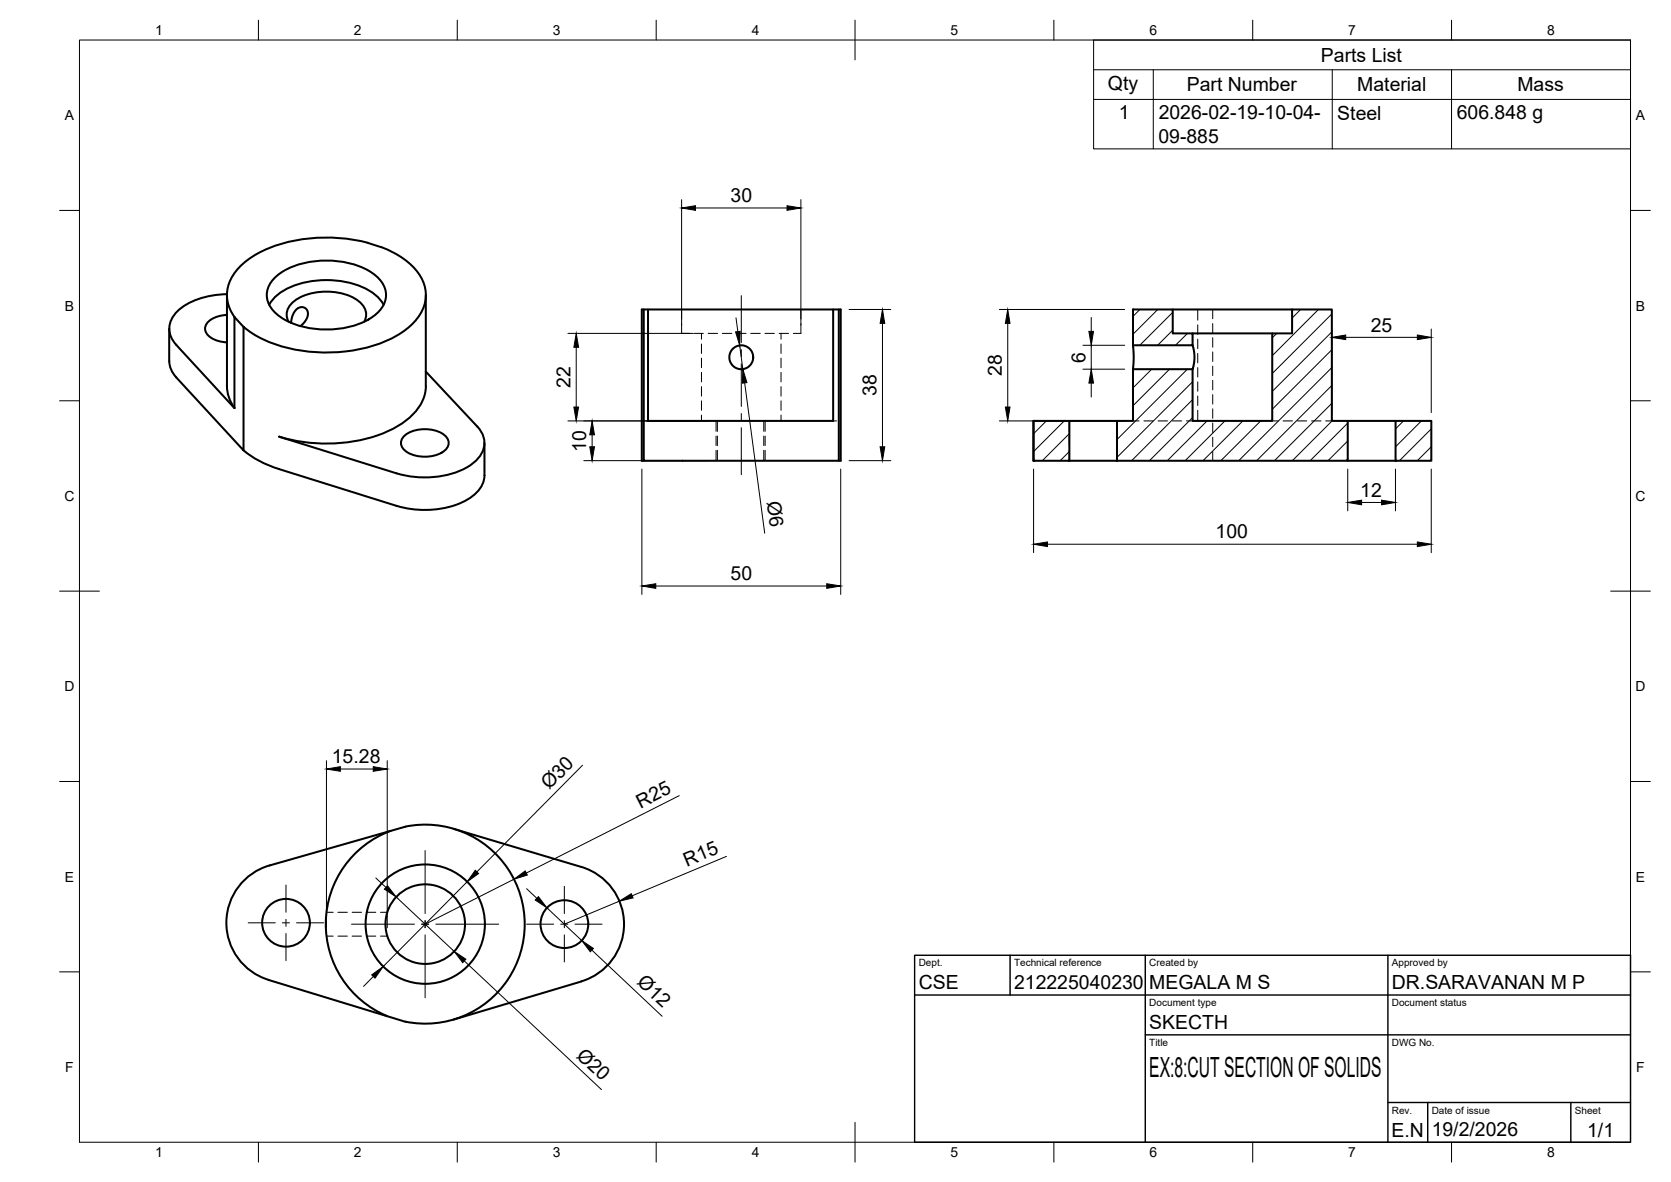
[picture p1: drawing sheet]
<svg xmlns="http://www.w3.org/2000/svg" width="420mm" height="297mm" viewBox="0 0 420 297" stroke-linecap="round" stroke-linejoin="round" font-family="sans-serif">
<!-- layer: Visible -->
<g fill="none" stroke="#000" stroke-width=".51">
<path d="M57.1 74.2v22.8M57.1 79.1a5.7 5.7 0 0 0-5.5 2.9 2.8 2.8 0 0 0 1.9 3.1 8.6 8.6 0 0 0 3.6 .9M57.1 73.9a18.6 18.6 0 0 0-12.5 4.3 5.6 5.6 0 0 0-.3 8.5l14.6 15.9v-22.9l2.3 2.5M67.7 76.6a13.6 13.6 0 0 1 9.9-5.8 22.4 22.4 0 0 1 16.1 2.8 8.6 8.6 0 0 1 2.8 3M69.3 69.6a20.2 20.2 0 0 1 15.1-4 17.1 17.1 0 0 1 11.2 4.8 5.6 5.6 0 0 1-.8 8.3 20.2 20.2 0 0 1-15 4 17.1 17.1 0 0 1-11.3-4.9 5.6 5.6 0 0 1 .8-8.2zM95.9 62.1a39.5 39.5 0 0 0-31.2 1.6 13.8 13.8 0 0 0-7.5 9.2 9.1 9.1 0 0 0 1.8 6.8M95.9 62.1a18.6 18.6 0 0 1 10.2 8.1 9.2 9.2 0 0 1-2 10.8 28.1 28.1 0 0 1-17.2 7.3 37.4 37.4 0 0 1-23.4-4.5l-2.3-1.7M107.1 74.2v22.8M161.9 77.8v38h49v-38M162.9 77.8h46.6v28h-46.6zM162.9 77.8h-1.5v38h.5M209.5 77.8h1.9v38h-.5"/>
<path d="M284.9 77.8h10v6h5v3h-15zM294.9 77.8h30M57.1 97a9.4 9.4 0 0 0 1.9 5.6M61.2 82.2v31l-16.9-18.4-.8-1.1-.6-1.1-.3-1.2-.1-8.8M72.6 80.9a4 4 0 0 1 1.7-5.5 15.2 15.2 0 0 1 15.5 0 4 4 0 0 1 1.8 5.5M73.2 81.1l.3-1.6 .9-1.6 1.1-.7 1 .1 .8 .7 .1 1.2-.5 1.3-1.4 1.5M107.1 93.4l12.9 13.8a5.7 5.7 0 0 1-.5 8.8 21.2 21.2 0 0 1-17 3.6l-2.8-.7-29.5-9.2a40 40 0 0 0 29.1-2.2 13.5 13.5 0 0 0 7.7-9.4l.1-1.1M284.9 92.8h15v13h20v-22h5v-6h10v28h4v10h-58v-10h4zM284.9 86.8l.2 2.3-.2 3.7M299.9 86.8l.4 2.5v1.7l-.4 1.8M299.9 83.8h20M101.9 109.3a8.9 8.9 0 0 1 9.9 0 2.49 2.49 0 0 1 1 2.5 2.49 2.49 0 0 1-1.7 2 9.1 9.1 0 0 1-9.2-.5 2.36 2.36 0 0 1 0-4z"/>
<path d="M121.8 111.3v8.2a7.3 7.3 0 0 1-4 5.9 23.4 23.4 0 0 1-18.1 1.7l-29.5-9.2a25.1 25.1 0 0 1-9-4.7M259.9 105.8h9v10h-9zM259.9 105.8v10M268.9 115.8h12M268.9 105.8h12M338.9 115.8h12M338.9 105.8h12M350.9 105.8h9v10h-9zM98.2 208.8a25 25 0 0 0-16.3 23 25 25 0 0 0 15.5 23.5M114 208.3l32.2 9.6a15 15 0 0 1 10.7 14.3 15 15 0 0 1-10.7 14.4M67.5 246.3l34.5 10.5M67.5 246.2a15 15 0 0 1-10.6-14.4 15 15 0 0 1 10.9-14.3l34.2-9.8a25 25 0 0 1 29.9 24.5 25 25 0 0 1-29.9 24.6"/>
<path d="M146.2 246.6l-32.2 9.6"/>
<circle cx="186.4" cy="89.8" r="3"/>
<circle cx="71.9" cy="231.9" r="6"/>
<circle cx="106.9" cy="232.2" r="15"/>
<circle cx="106.9" cy="232.2" r="10"/>
<circle cx="141.9" cy="232.2" r="6"/>
</g>
<g fill="#000">
<circle cx="259.9" cy="105.8" r=".25"/>
<circle cx="259.9" cy="115.8" r=".25"/>
</g>
<!-- layer: Hidden -->
<g fill="none" stroke="#000" stroke-width=".25">
<path d="M171.4 77.8v2.4M201.4 77.8v2.4M301.2 77.8v2.7M304.9 77.8v2.3M171.4 81.4v2.4h1.9M174.5 83.8h2.3M176.4 83.8v1.4M176.4 86.5v2.3M176.4 90v2.4M176.4 93.6v2.4M176.4 97.2v2.4M178.1 83.8h2.3"/>
<path d="M181.6 83.8h2.4M185.2 83.8h2.4M188.8 83.8h2.4M192.3 83.8h2.4M195.9 83.8h2.4M196.4 83.8v1.4M196.4 86.5v2.3M196.4 90v2.4M196.4 93.6v2.4M196.4 97.2v2.4M201.4 81.4v2.4h-1.9M301.2 81.6v2.4"/>
<path d="M301.2 85.2v2.4M301.2 88.8v2.4M301.2 92.4v2.3M301.2 96v2.3M301.2 99.5v2.4M304.9 81.3v2.4M304.9 84.9v2.4M304.9 88.4v2.4M304.9 92v2.4M304.9 95.6v2.4M304.9 99.2v2.3M162.4 105.8h.5"/>
<path d="M176.4 100.7v2.4M176.4 104.3v1.5M180 105.8v2.6M180 109.6v2.4M180 113.2v2.6M180.4 105.8v2.6M180.4 109.6v2.4M180.4 113.2v2.6M192 105.8v2.6M192 109.6v2.4M192 113.2v2.6M192.4 105.8v2.6"/>
<path d="M192.4 109.6v2.4M192.4 113.2v2.6M196.4 100.7v2.4M196.4 104.3v1.5M209.5 105.8h.9M268.9 105.8v2.6M268.9 109.6v2.4M268.9 113.2v2.6M280.9 105.8v2.6M280.9 109.6v2.4M280.9 113.2v2.6M284.9 105.8h1.5"/>
<path d="M287.6 105.8h2.4M291.2 105.8h2.4M294.8 105.8h2.3M298.3 105.8h1.6M301.2 103.1v2.7M304.9 102.7v2.4M304.9 106.3v2.4M304.9 109.9v2.4M304.9 113.5v2.3M319.9 105.8h1.5M322.6 105.8h2.4M326.2 105.8h2.4"/>
<path d="M329.8 105.8h2.3M333.3 105.8h1.6M82.1 235.3h1.7M82.1 229.3h1.7M85 235.3h2.3M85 229.3h2.3M88.5 235.3h2.4M88.5 229.3h2.4M92.1 235.3h2.4M92.1 229.3h2.4M95.7 235.3h1.7M95.7 229.3h1.7"/>
</g>
<!-- layer: BORDER -->
<g fill="none" stroke="#000" stroke-width=".25">
<path d="M20 10.1h390v276.9h-390zM65 5.1v5M115 5.1v5M165 5.1v5M215 5.1v10M265 5.1v5M315 5.1v5M365 5.1v5M15 52.9h5M410 52.9h5M15 100.7h5M410 100.7h5"/>
<path d="M15 148.6h10M405 148.6h10M15 196.4h5M410 196.4h5M15 244.2h5M410 244.2h5M65 287v5M115 287v5M165 287v5M215 282.1v9.9M265 287v5M315 287v5"/>
<path d="M365 287v5"/>
</g>
<!-- layer: TITLEBLOCK -->
<path d="M230 240.1h180v46.9h-180zM230 250h180M254 240.1v9.9M288 240.1v46.9M349 240.1v46.9M288 260.1h122M349 277.1h61M359 277.1v9.9M395 277.1v9.9" fill="none" stroke="#000" stroke-width=".36"/>
<!-- layer: Smart Centers -->
<g fill="none" stroke="#000" stroke-width=".25">
<path d="M186.4 74.3v11.8M186.4 87.8v1.8M186.4 91.4v10.7M186.4 103.9v1.8M186.4 107.5v11.8M106.9 213.7v15.9M62.4 231.9h6.8M71 231.9h1.8M71.9 222.4v6.8M71.9 231v1.8M71.9 234.6v6.8M74.6 231.9h6.8"/>
<path d="M88.4 232.2h15.8M106 232.2h1.8M106.9 231.4v1.7M106.9 234.9v15.8M109.6 232.2h15.8M132.4 232.2h6.8M141 232.2h1.8M141.9 222.7v6.9M141.9 231.4v1.7M141.9 234.9v6.9M144.6 232.2h6.8"/>
</g>
<!-- layer: Parts Lists -->
<path d="M275 10.1h135v27.3h-135zM275 17.5h135M290 17.5v19.9M335 17.5v19.9M365 17.5v19.9M275 25h135" fill="none" stroke="#000" stroke-width=".25"/>
<!-- layer: FD_Dimensions -->
<g fill="none" stroke="#000" stroke-width=".25">
<path d="M171.4 50.2v31.5M174.9 52.3h23M201.4 50.2v31.5M185.1 79.9l.4 3.4M213.5 77.8h10.5M251.3 77.8h31.5M274.4 79.8v3.5M142.8 83.8h31.5M144.9 87.3v15M186 86.8l.8 6M187.2 96.2l5.1 37.8M221.9 81.3v31"/>
<path d="M253.4 81.3v21M272.3 86.8h10.5M272.3 92.8h10.5M274.4 86.8v6M274.4 96.3v3.5M334.9 82.7v21M338.4 84.8h18M359.9 82.7v21M142.8 105.8h35.5M146.8 115.8h31.5M148.9 109.3v3M161.4 117.9v31.5"/>
<path d="M211.4 117.9v31.5M213.5 115.8h10.5M251.3 105.8h31.5M259.9 117.9v21M338.9 117.9v10.5M350.9 117.9v10.5M359.9 117.9v21M263.4 136.8h93M342.4 126.3h5M164.9 147.3h43M82.1 191.2v42M85.6 193.3h8.3"/>
<path d="M97.4 191.2v42M146.5 192.3l-26.6 26.8M170.8 199.9l-38.5 19.5M182.7 215.2l-23.7 9.9M94.5 220.6l2.5 2.4M99.6 225.4l14.6 13.7M117.5 221.6l-21.2 21.3M129.2 221l-22.3 11.2M132.4 223.3l2.6 2.4M137.5 228.1l8.8 8.3M148.8 238.8l17.7 16.6M155.7 226.5l-13.8 5.7"/>
<path d="M93.9 245.4l-2.5 2.5M116.7 241.5l34.5 32.3"/>
</g>
<g fill="#000" stroke="#000" stroke-width=".25">
<path d="M171.4 52.3l3.5-.6v1.2zM197.9 51.7l3.5 .6-3.5 .6zM144.9 83.8l.6 3.5h-1.2zM185 83.4l1.1-.1-.1 3.5zM186.8 92.8l1 3.3-1.1 .2zM221.9 77.8l.6 3.5h-1.2zM253.4 77.8l.6 3.5h-1.2zM273.8 83.3h1.2l-.6 3.5zM274.4 92.8l.6 3.5h-1.2zM334.9 84.8l3.5-.6v1.2zM356.4 84.2l3.5 .6-3.5 .6zM144.3 102.3h1.2l-.6 3.5z"/>
<path d="M148.9 105.8l.6 3.5h-1.2zM148.3 112.3h1.2l-.6 3.5zM221.3 112.3h1.2l-.6 3.5zM252.8 102.3h1.2l-.6 3.5zM259.9 136.8l3.5-.6v1.2zM338.9 126.3l3.5-.6v1.2zM347.4 125.7l3.5 .6-3.5 .6zM356.4 136.2l3.5 .6-3.5 .6zM161.4 147.3l3.5-.6v1.2zM207.9 146.7l3.5 .6-3.5 .6zM82.1 193.3l3.5-.6v1.1zM93.9 192.7l3.5 .6-3.5 .5z"/>
<path d="M119.5 218.7l.8 .8-2.8 2.1zM129.2 221l2.9-2.1 .5 1zM97.5 222.6l2.1 2.8-3-2zM135.4 225.3l2.1 2.8-2.9-1.9zM146.3 236.4l2.9 1.9-.8 .9zM155.7 226.5l3-1.9 .5 1zM93.5 245l2.8-2.1-2 2.9zM114.2 239.1l2.9 2-.7 .8z"/>
</g>
<!-- layer: Hatching -->
<g fill="none" stroke="#000" stroke-width=".25">
<path d="M286.6 77.8l-1.7 1.7M291.1 77.8l-6.2 6.2M294.9 78.5l-8.3 8.3M327 77.8l-2.1 2.1M331.5 77.8l-11.6 11.6M334.9 78.9l-15 15M285.1 92.8l-.2 .2M289.6 92.8l-4.7 4.7M294.1 92.8l-9.2 9.2M294.9 83l-3.8 3.8M298.6 92.8l-17.7 17.7M298.6 83.8l-3 3"/>
<path d="M299.9 95.9l-19 19M321 83.8l-1.1 1.1M334.9 83.4l-15 15M334.9 87.9l-15 15M334.9 92.4l-23.4 23.4M334.9 96.9l-18.9 18.9M263.1 105.8l-3.2 3.2M267.6 105.8l-7.7 7.7M268.9 109l-6.8 6.8M268.9 113.5l-2.3 2.3M281.1 105.8l-.2 .2M299.9 100.4l-15.4 15.4"/>
<path d="M299.9 104.9l-10.9 10.9M303.5 105.8l-10 10M308 105.8l-10 10M312.5 105.8l-10 10M317 105.8l-10 10M334.9 101.4l-14.4 14.4M334.9 105.8l-9.9 10M338.9 106.3l-9.5 9.5M338.9 110.8l-5 5M338.9 115.3l-.5 .5M352.9 105.8l-2 2M357.4 105.8l-6.5 6.5"/>
<path d="M359.9 107.8l-8 8M359.9 112.3l-3.5 3.5"/>
</g>
<text font-size="7" x="289" y="270.6">EX:8:CUT SECTION OF SOLIDS</text>
<g font-size="4.9">
<text x="332.1" y="15.5">Parts List</text>
<text x="278.6" y="22.5">Qty</text>
<text x="298.4" y="23">Part Number</text>
<text x="341.3" y="23">Material</text>
<text x="381.6" y="23">Mass</text>
<text x="281.3" y="29.9">1</text>
<text x="291.3" y="35.9">09-885</text>
<text x="291.3" y="30">2026-02-19-10-04-</text>
<text x="336.3" y="30">Steel</text>
<text x="366.3" y="30">606.848 g</text>
<text x="183.7" y="50.8">30</text>
<text x="344.7" y="83.3">25</text>
<text x="251.9" y="94.5" transform="rotate(-90 251.9 94.5)">28</text>
<text x="272.9" y="91.1" transform="rotate(-90 272.9 91.1)">6</text>
<text x="143.5" y="97.4" transform="rotate(-90 143.5 97.4)">22</text>
<text x="220.4" y="99.5" transform="rotate(-90 220.4 99.5)">38</text>
<text x="147.4" y="113.7" transform="rotate(-90 147.4 113.7)">10</text>
<text x="342" y="124.9">12</text>
<text x="192.8" y="126.2" transform="rotate(82 192.8 126.2)">Ø6</text>
<text x="305.6" y="135.3">100</text>
<text x="183.7" y="145.8">50</text>
<text x="83.4" y="191.8">15.28</text>
<text x="138" y="198.6" transform="rotate(-45 138 198.6)">Ø30</text>
<text x="161.1" y="203.2" transform="rotate(-27 161.1 203.2)">R25</text>
<text x="172.7" y="217.8" transform="rotate(-23 172.7 217.8)">R15</text>
<text x="160" y="247.1" transform="rotate(43 160 247.1)">Ø12</text>
<text x="231" y="248.5">CSE</text>
<text x="255" y="248.5">212225040230</text>
<text x="289" y="248.5">MEGALA M S</text>
<text x="350" y="248.5">DR.SARAVANAN M P</text>
<text x="289" y="258.6">SKECTH</text>
<text x="144.7" y="265.6" transform="rotate(43 144.7 265.6)">Ø20</text>
<text x="349.9" y="285.7">E.N</text>
<text x="360" y="285.5">19/2/2026</text>
<text x="399.1" y="285.7">1/1</text>
</g>
<g font-size="3.5">
<text x="39" y="8.8">1</text>
<text x="89" y="8.8">2</text>
<text x="139" y="8.8">3</text>
<text x="189" y="8.8">4</text>
<text x="239" y="8.8">5</text>
<text x="289" y="8.8">6</text>
<text x="339" y="8.8">7</text>
<text x="389" y="8.8">8</text>
<text x="16.3" y="30.2">A</text>
<text x="411.3" y="30.2">A</text>
<text x="16.3" y="78">B</text>
<text x="411.3" y="78">B</text>
<text x="16.2" y="125.9">C</text>
<text x="411.2" y="125.9">C</text>
<text x="16.2" y="173.7">D</text>
<text x="411.2" y="173.7">D</text>
<text x="16.3" y="221.6">E</text>
<text x="411.3" y="221.6">E</text>
<text x="16.4" y="269.4">F</text>
<text x="411.4" y="269.4">F</text>
<text x="39" y="290.8">1</text>
<text x="89" y="290.8">2</text>
<text x="139" y="290.8">3</text>
<text x="189" y="290.8">4</text>
<text x="239" y="290.8">5</text>
<text x="289" y="290.8">6</text>
<text x="339" y="290.8">7</text>
<text x="389" y="290.8">8</text>
</g>
<g font-size="2.5">
<text x="231" y="242.9">Dept.</text>
<text x="255" y="242.9">Technical reference</text>
<text x="289" y="242.9">Created by</text>
<text x="350" y="242.9">Approved by</text>
<text x="289" y="252.8">Document type</text>
<text x="350" y="252.8">Document status</text>
<text x="289" y="262.9">Title</text>
<text x="350" y="262.9">DWG No.</text>
<text x="350" y="279.9">Rev.</text>
<text x="360" y="279.9">Date of issue</text>
<text x="396" y="279.9">Sheet</text>
</g>
</svg>
